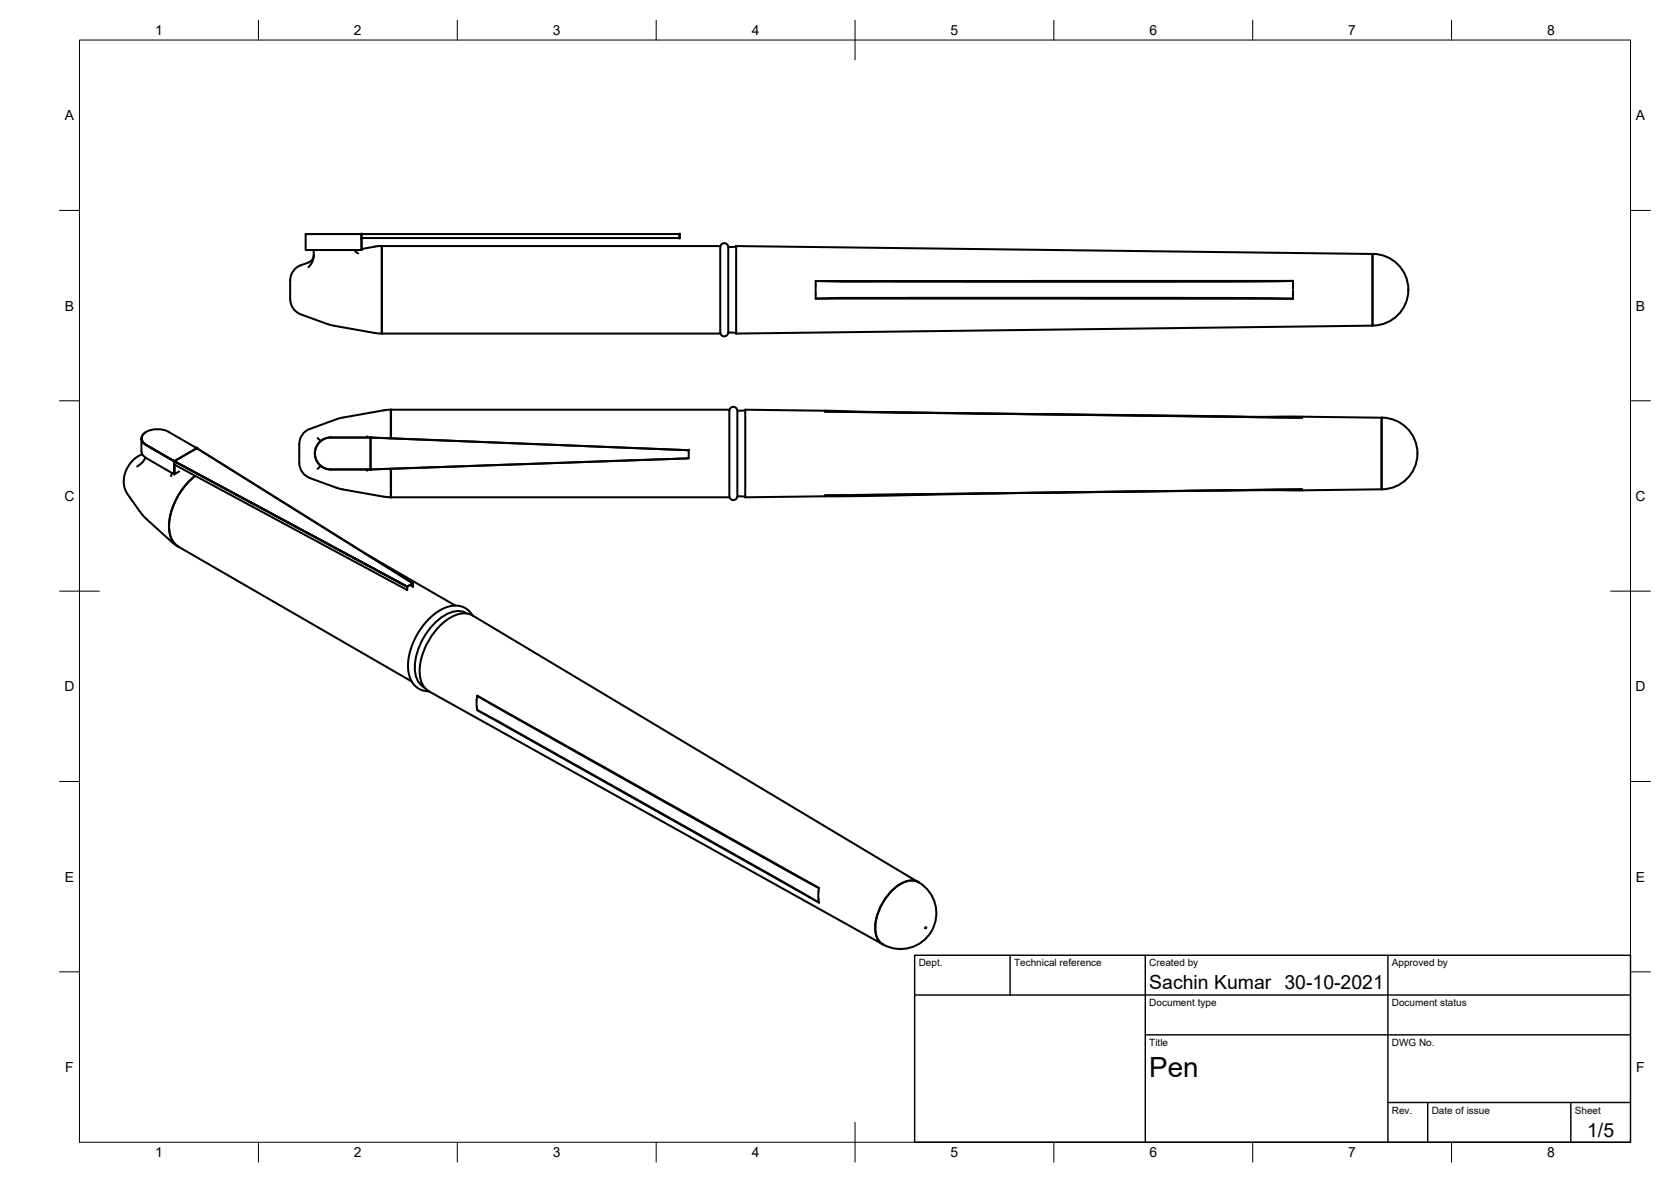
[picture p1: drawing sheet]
<svg xmlns="http://www.w3.org/2000/svg" width="420mm" height="297mm" viewBox="0 0 420 297" stroke-linecap="round" stroke-linejoin="round" font-family="sans-serif">
<!-- layer: Visible -->
<g fill="none" stroke="#000" stroke-width=".51">
<path d="M76.9 58.8h14v4h-14zM76.9 58.8h94h-80v1h80v-1v1M90.9 59.8v3M75.6 66.7a4.6 4.6 0 0 0-2.6 4.9v2.8a4.4 4.4 0 0 0 2.6 4.6M78.9 62.8l-.2 2.5-1.1 1.8M78.9 64.1a2 2 0 0 1-1.3 1.8l-2 .8M89.1 62.8l1 .9M96 61.8v22l-1.8-.1-10.6-1.9-8-2.8M96 61.8h85.1v22h-85.1zM96 61.8l-5.1 .8M183.1 62.1a1.01 1.01 0 0 0-1-1 1.01 1.01 0 0 0-1 1M183.1 62.1l2-.1v-.2v22v-.2h-2z"/>
<path d="M185.1 61.8l160 2M205.1 73v.9M205.1 75l6.1-.1h85.8l28.1 .1M205.1 74v1l120 .1M325.1 70.6l-29.9 .2h-83.5l-6.6-.2M325.1 70.6h-120v2.1M325.1 70.6v1.1M325.1 74v1.1M325.1 71.7v.9M325.1 73v.9M345.1 63.8a9 9 0 0 1 9 9 9 9 0 0 1-9 9M345.1 63.8v18"/>
<path d="M183.1 83.6a1.01 1.01 0 0 1-1 .9 1.01 1.01 0 0 1-1-.9M345.1 81.8l-160 2M35.8 114.2l-1.3 .6-1.5 1.3-1.1 1.7-.6 1.5a5.7 5.7 0 0 0 .8 4.9l4 5.6 7.1 6.4 1.5 1.1M36.5 115a4.2 4.2 0 0 1-2 2.2M36.7 111.8l7.1 4.1M36.8 108.6a1.73 1.73 0 0 0-1.2 1.6 1.73 1.73 0 0 0 1.2 1.6M36.8 108.5v.1M36.8 111.8a1.74 1.74 0 0 1-1.2-1.6 1.74 1.74 0 0 1 1.2-1.7 6.1 6.1 0 0 1 5.6 0l7.1 4.1-5.7 3.3M36.8 111.8l-1-.9-.2-.7v3.3l.4 1 7.8 4.7v-3.3M43.2 118.8l-.2 .9M43.8 115.9l5.7-3.3 54.3 34-1.4 .8zM43.8 115.9l58.6 31.5 1.4-.8"/>
<path d="M43.8 115.9l58.6 31.5v.9l-58.6-31.6zM43.8 115.9l58.6 31.5v.9M43.8 115.9h.1M43.8 119.2h.1M45 118.5l-1.2 .7v-2.4v2.4M49.1 119.6a17 17 0 0 0-6.6 13.7 5 5 0 0 0 2.3 4M49.1 119.6a17 17 0 0 0-6.5 13.8 5 5 0 0 0 2.2 3.9h-.1M49.5 112.6l54.3 34v.8M79.9 110.1l.7 .8M80.6 117.1l-.7 .7M83.2 109.9l10 .1M83.2 118h10"/>
<path d="M83.2 109.9a4 4 0 0 0-4 4.1 4 4 0 0 0 4 4M84.6 105.4l-6.7 2.4a4.6 4.6 0 0 0-2.7 5v2.7a4.3 4.3 0 0 0 2.7 4.6l6.7 2.5M92.2 118l.2 .3M92.4 109.7l-.2 .2M93.2 110l80 3.1v2.1l-80 2.8zM93.2 109.9v8.1M93.2 109.9l80 3.2M93.2 109.9v.1M93.2 118h.1M96.5 103.1l-10.2 1.8-1.7 .5M98.3 103h85.1v22h-85.1M98.3 117.8v7.2"/>
<path d="M98.3 103v7.2M98.3 103l-1.8 .1M173.2 115.2l-80 2.8M185.4 103.2a1.01 1.01 0 0 0-1-1 1.01 1.01 0 0 0-1 1M185.4 103.2h2v-.2v22v-.2l-2-.1zM187.4 103l20 .2M207.4 103.2l22.5 .5 97.5 1.1v.2l-6.9-.1-113.1-1.5zM207.4 103.4l120 1.6M327.4 104.7l20 .3M347.4 105v18M347.4 105a9 9 0 0 1 9 8.8M356.4 113.8v.3"/>
<path d="M356.4 114.1a9 9 0 0 1-9 8.9M44.7 137.3l58.8 33.9M84.6 122.6l1.7 .4 10.2 1.8M91.5 138.9l23 13.3M96.5 124.8l1.8 .2M185.4 124.7a1.01 1.01 0 0 1-1 1 1.01 1.01 0 0 1-1-1M207.4 124.7l-20 .3M212.8 124.4l-5.4 .1M327.4 122.9l-112 1.5M327.4 123.2v-.3l-6.9 .1-113.1 1.5v.2M327.4 123.2l-30 .2-90 1.3M347.4 123l-20 .2"/>
<path d="M102.4 147.4h.1M103.8 146.6v.8l-.7-.4M117.5 154.2a5.8 5.8 0 0 0-6.7 1.1 16.5 16.5 0 0 0-6.5 13.4 5 5 0 0 0 2.4 4.1M118.8 154.7a6.1 6.1 0 0 0-6.6 1.2 17.1 17.1 0 0 0-6.7 13.6 5.1 5.1 0 0 0 2.3 4.2M119.8 176.9l.1 .7M119.8 175.8v.8M119.9 177.6l.1 .8M120 178.4l85.9 48.4M120 174.8l51.5 29.2 34.4 19.2M120 174.8l85.9 48.4-.1 .9M120 174.8l-.1 1M205.8 225.3l.1 1.5"/>
<path d="M205.8 224.2v.8M230.9 221.7l-112.1-67-.8-1.1-1.5-1-1.4-.4h-1.4l-2.6 .9-2.8 2-2.7 3.2-1.9 3.7-1 3.7-.1 2 .1 1.4 .4 1.4 .6 1a4.7 4.7 0 0 0 4.1 2.2l114.2 63.6M230.9 221.7l.1 .1M231 221.7a5 5 0 0 0-5.5 1 13.6 13.6 0 0 0-5.3 11.9 3.9 3.9 0 0 0 1.8 2.7M231.1 221.8a9 9 0 0 1 3.1 12.2 9 9 0 0 1-12.2 3.3M232.8 233l.1 .2-.2 .1z"/>
</g>
<g fill="#000" stroke="#000" stroke-width=".25">
<circle cx="90.9" cy="58.8" r=".24"/>
<circle cx="90.9" cy="59.8" r=".24"/>
<circle cx="170.9" cy="59.8" r=".24"/>
<circle cx="170.9" cy="58.8" r=".24"/>
<circle cx="43.8" cy="115.9" r=".24"/>
<circle cx="49.5" cy="112.6" r=".24"/>
<circle cx="93.2" cy="110" r=".24"/>
<circle cx="93.2" cy="118" r=".24"/>
<circle cx="173.2" cy="113.1" r=".24"/>
</g>
<!-- layer: Border -->
<g fill="none" stroke="#000" stroke-width=".25">
<path d="M20 10.1h390v276.9h-390zM65 5.1v5M115 5.1v5M165 5.1v5M215 5.1v10M265 5.1v5M315 5.1v5M365 5.1v5M15 52.9h5M410 52.9h5M15 100.7h5M410 100.7h5"/>
<path d="M15 148.6h10M405 148.6h10M15 196.4h5M410 196.4h5M15 244.2h5M410 244.2h5M65 287v5M115 287v5M165 287v5M215 282.1v9.9M265 287v5M315 287v5"/>
<path d="M365 287v5"/>
</g>
<!-- layer: TitleBlock -->
<path d="M230 240.1h180v46.9h-180zM230 250h180M254 240.1v9.9M288 240.1v46.9M349 240.1v46.9M288 260.1h122M349 277.1h61M359 277.1v9.9M395 277.1v9.9" fill="none" stroke="#000" stroke-width=".36"/>
<text font-size="7" x="289" y="270.6">Pen</text>
<g font-size="4.9">
<text x="289" y="248.5">Sachin Kumar 30-10-2021</text>
<text x="399.1" y="285.7">1/5</text>
</g>
<g font-size="3.5">
<text x="39" y="8.8">1</text>
<text x="89" y="8.8">2</text>
<text x="139" y="8.8">3</text>
<text x="189" y="8.8">4</text>
<text x="239" y="8.8">5</text>
<text x="289" y="8.8">6</text>
<text x="339" y="8.8">7</text>
<text x="389" y="8.8">8</text>
<text x="16.3" y="30.2">A</text>
<text x="411.3" y="30.2">A</text>
<text x="16.3" y="78">B</text>
<text x="411.3" y="78">B</text>
<text x="16.2" y="125.9">C</text>
<text x="411.2" y="125.9">C</text>
<text x="16.2" y="173.7">D</text>
<text x="411.2" y="173.7">D</text>
<text x="16.3" y="221.6">E</text>
<text x="411.3" y="221.6">E</text>
<text x="16.4" y="269.4">F</text>
<text x="411.4" y="269.4">F</text>
<text x="39" y="290.8">1</text>
<text x="89" y="290.8">2</text>
<text x="139" y="290.8">3</text>
<text x="189" y="290.8">4</text>
<text x="239" y="290.8">5</text>
<text x="289" y="290.8">6</text>
<text x="339" y="290.8">7</text>
<text x="389" y="290.8">8</text>
</g>
<g font-size="2.5">
<text x="231" y="242.9">Dept.</text>
<text x="255" y="242.9">Technical reference</text>
<text x="289" y="242.9">Created by</text>
<text x="350" y="242.9">Approved by</text>
<text x="289" y="252.8">Document type</text>
<text x="350" y="252.8">Document status</text>
<text x="289" y="262.9">Title</text>
<text x="350" y="262.9">DWG No.</text>
<text x="350" y="279.9">Rev.</text>
<text x="360" y="279.9">Date of issue</text>
<text x="396" y="279.9">Sheet</text>
</g>
</svg>
